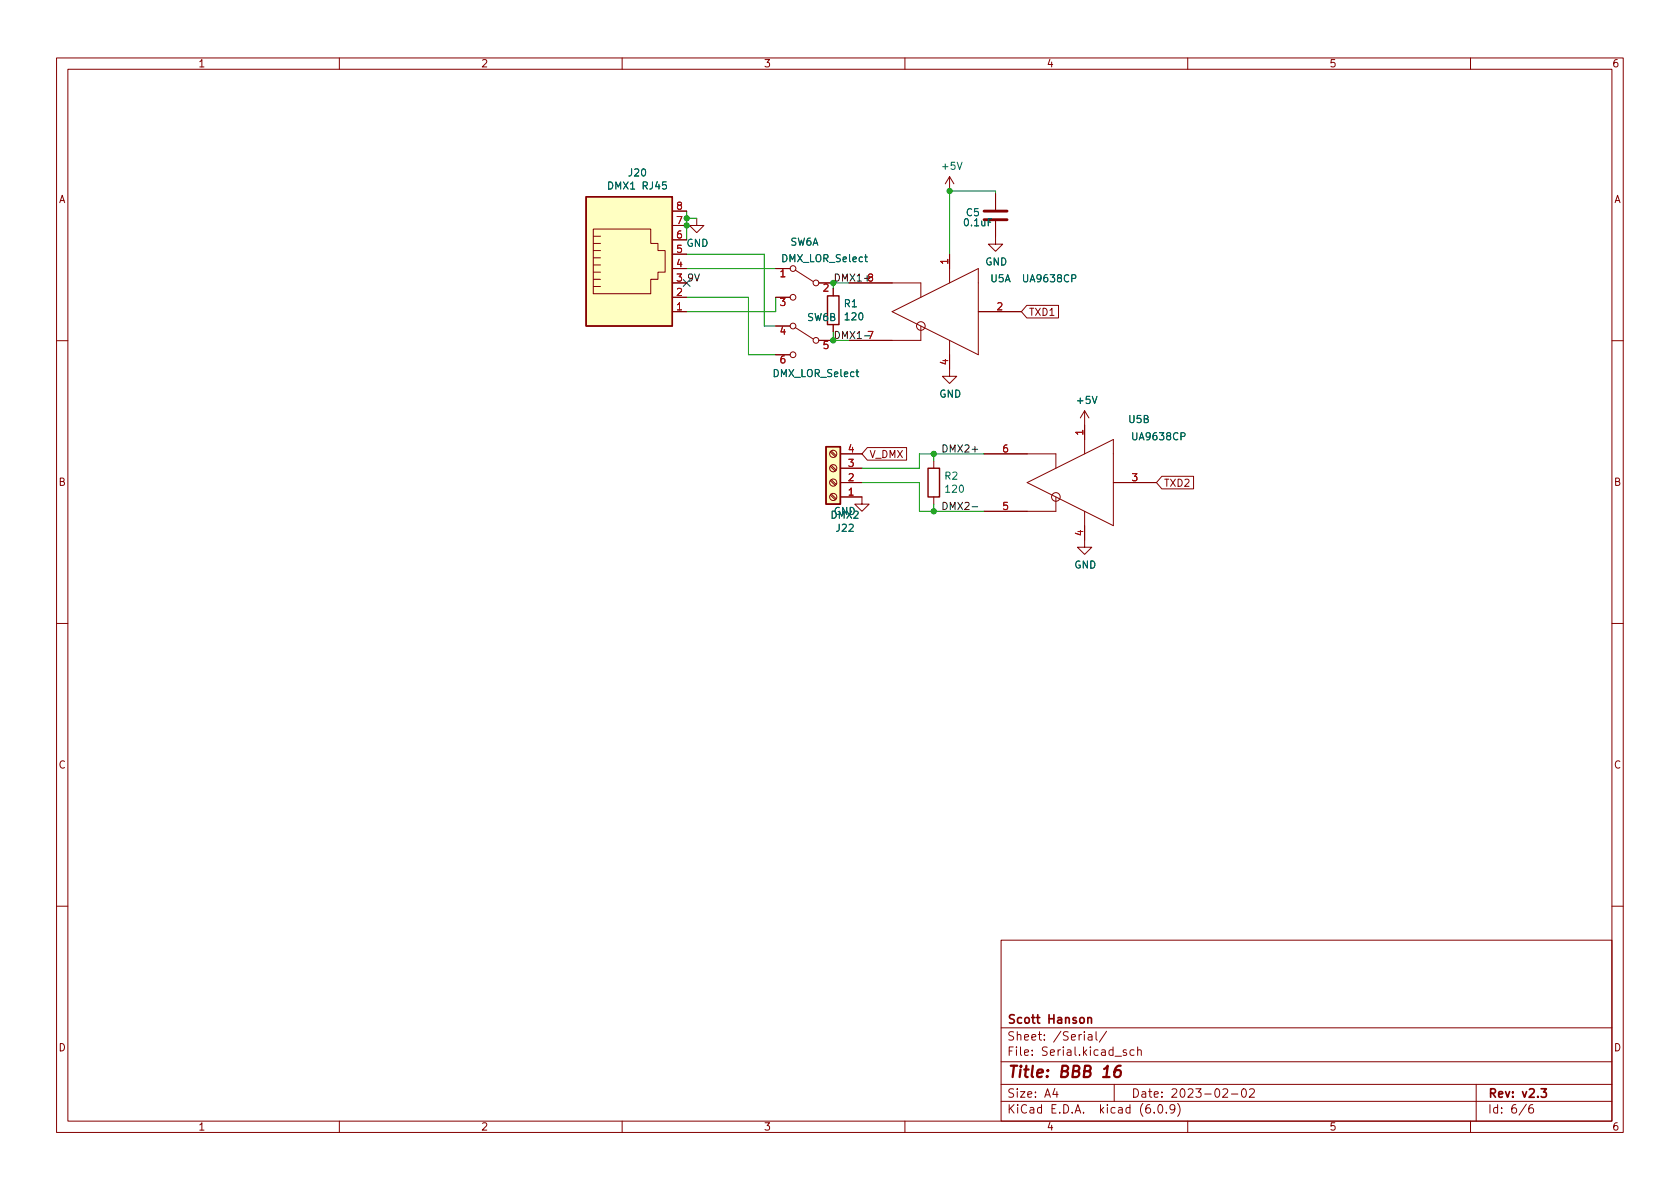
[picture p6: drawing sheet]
<svg xmlns="http://www.w3.org/2000/svg" width="297mm" height="210mm" viewBox="0 0 297 210" stroke-linecap="round" stroke-linejoin="round" font-family="sans-serif">
<g fill="none" stroke="#840000" stroke-width=".18">
<path d="M10 10.2h277v190.1h-277zM12 12.2h273v186.1h-273zM60 10.2v2M110 10.2v2M160 10.2v2M210 10.2v2M260 10.2v2M118.9 39.9h2.5M118.9 37.3h2.5M123.2 38.6v1.3h1.3l-1.3 1.2-1.3-1.2h1.3M167.9 31.2l-.8 1.3M167.9 31.2v2.6"/>
<path d="M167.9 31.2l.8 1.3M176 39.1v4.1h1.3l-1.3 1.2-1.2-1.2h1.2M176 34.3v2.8M104.9 50.7h1.3M104.9 49.4h1.3M104.9 48.1h1.3M104.9 46.9h1.3M104.9 45.6h1.3M104.9 44.3h1.3M104.9 40.5h10.2v2.5h1.2v1.3h1.3v3.8h-1.3v1.3h-1.2v2.5h-10.2zM104.9 43h1.3M104.9 41.8h1.3"/>
<path d="M118.9 47.5h2.5M118.9 50h2.5M118.9 52.6h2.5M118.9 55.1h2.5M118.9 45h2.5M118.9 42.4h2.5M137.2 47.5h2.5M137.2 52.6h2.5M137.2 57.7h2.5M140.6 47.7l3.2 2.1M140.6 57.9l3.2 2M144.8 50h2.5"/>
<path d="M147.3 51v1.3M147.3 57.4v1.3M150.1 50h12.7v2.6M157.7 55.1l15.3-7.6v15.2zM162.8 57.7v2.5h-12.7M167.9 45v5M173 55.1h7.6M181.5 54h5.7v2.2h-5.7l-.9-1.1zM10 60.2h2M137.2 62.7h2.5M144.8 60.2h2.5M146.8 79.9l.9 .9"/>
<path d="M147 79.8l.9 .8M153.4 79.1h6.9v2.3h-6.9l-1-1.1zM167.9 60.2v6.3h1.3l-1.3 1.3-1.3-1.3h1.3M191.8 72.6v7.7M191.8 72.6l-.8 1.3M191.8 72.6l.7 1.3M285 60.2h2M146.8 82.5l.9 .8M146.8 85l.9 .8M146.8 87.5l.9 .9M147 82.3l.9 .8M147 84.8l.9 .9"/>
<path d="M147 87.4l.9 .8M148.6 87.9h3.8v1.2h1.3l-1.3 1.3-1.3-1.3h1.3M148.6 85.3h3.8M148.6 82.8h3.8M148.6 80.3h3.8M165.1 81.5v1.3M165.1 87.9v1.2M174 80.3h12.7v2.5M181.6 85.3l15.2-7.6v15.3zM186.7 87.9v2.5h-12.7M191.8 90.4v6.4h1.2l-1.2 1.2-1.3-1.2h1.3M196.8 85.3h7.7"/>
<path d="M205.4 84.2h5.6v2.2h-5.6l-.9-1.1zM10 110.2h2M285 110.2h2M10 160.2h2M177 166.3h108v32h-108zM285 160.2h2M60 198.3v2M110 198.3v2M160 198.3v2M177 194.8h108M177 191.8h108M177 187.8h108"/>
<path d="M177 181.8h108M186.5 192.5l-.4 1h1M186.9 193v1M192.4 183h.6l.1 .9M193.1 183.3l-.5 .1a.29 .29 0 0 0-.2 .2 .29 .29 0 0 0 .2 .3h.5M193.8 182.4v1.3l.2 .2M195.6 182.4l-1.2 1.9M197 191.8v3M199.1 185.7l-.3-.1-.2 .2v.3l.5 .1v.4h-.5M200.5 185.7l-.4-.1-.3 .3v.4l.1 .3h.6M201.1 185.8l.3-.2 .3 .1 .1 .9M201.1 185.1v1.5"/>
<path d="M204.1 196.7v.1M204.9 195.4l.2-.1a.81 .81 0 0 1 .6 .7 .81 .81 0 0 1-.3 .8h-.2a.81 .81 0 0 1-.6-.6 .81 .81 0 0 1 .3-.8zM206.2 196.7v.1M207.7 196l-.3 .3h-.3l-.2-.3 .1-.6 .4-.1 .2 .2a.99 .99 0 0 1-.3 1.3h-.3M208.2 195.1a1.72 1.72 0 0 1 0 2.3M210 198.3v2M216.2 192.7l.6-.2 .2 .2 .1 .3-1 1h1M217.7 193.5h1.2M219.7 192.6l.2-.1a.81 .81 0 0 1 .5 .7 .81 .81 0 0 1-.3 .8h-.1a.81 .81 0 0 1-.6-.6 .81 .81 0 0 1 .3-.8zM220.9 192.7l.6-.2 .2 .2 .1 .3-.9 1h.9M260 198.3v2M261 191.8v6.5"/>
<path d="M269.9 195.3l-1.3 1.9M271 195.3a.6 .6 0 0 0-.7 .7v.5l.1 .3h.5l.2-.1 .1-.5-.2-.2-.4-.1-.3 .3"/>
<circle cx="140.2" cy="47.5" r=".51"/>
<circle cx="140.2" cy="57.7" r=".51"/>
<circle cx="140.2" cy="52.6" r=".51"/>
<circle cx="144.3" cy="50" r=".51"/>
<circle cx="162.8" cy="57.7" r=".76"/>
<circle cx="140.2" cy="62.7" r=".51"/>
<circle cx="144.3" cy="60.2" r=".51"/>
<circle cx="147.3" cy="82.8" r=".63"/>
<circle cx="147.3" cy="87.9" r=".63"/>
<circle cx="147.3" cy="80.3" r=".63"/>
<circle cx="147.3" cy="85.3" r=".63"/>
<circle cx="186.7" cy="87.9" r=".76"/>
</g>
<path d="M192.3 179.9v1M192.3 180.1l.3-.2 .3 .1 .1 .9M272.5 192.5h.9l-.5 .6 .4 .1v.7l-.2 .1h-.4l-.2-.1" fill="none" stroke="#840000" stroke-width=".3"/>
<path d="M198.1 188.5a.91 .91 0 0 0-1 .8l-.1 .8 .1 .3a.66 .66 0 0 0 1-.3l.1-.5-.2-.3a.66 .66 0 0 0-1 .3" fill="none" stroke="#840000" stroke-width=".4"/>
<g fill="#ffffc2" stroke="#ffffc2" stroke-width=".18">
<path d="M103.6 34.8h15.3v22.9h-15.3z"/>
<path d="M146 79h2.6v10.1h-2.6z"/>
</g>
<path d="M103.6 34.8h15.3v22.9h-15.3zM146.3 52.3h2v5.1h-2zM146 79h2.6v10.1h-2.6zM164.1 82.8h2v5.1h-2z" fill="none" stroke="#840000" stroke-width=".25"/>
<path d="M174 38.9h4.1M174 37.3h4.1" fill="none" stroke="#840000" stroke-width=".51"/>
<path d="M171.9 89.6h1" fill="none" stroke="#0f0f0f" stroke-width=".18"/>
<path d="M121.4 37.3v5.1M121.4 38.6h1.8M176 34.3v-.5h-8.1v11.2M121.4 45h13.7v12.7h2.1M121.4 47.5h15.8M121.4 52.6h10.9v10.1h4.9M137.2 52.6v2.5h-15.8M147.3 50v1M152.4 85.3h10.2v5.1h11.4M165.1 80.3v1.2M165.1 89.1v1.3M174 80.3h-11.4v2.5h-10.2" fill="none" stroke="#009600" stroke-width=".18"/>
<path d="M120.8 49.4l1.2 1.2M122 49.4l-1.2 1.2" fill="none" stroke="#000084" stroke-width=".18"/>
<g fill="#009600" stroke="#009600" stroke-width=".18">
<circle cx="121.4" cy="39.9" r=".46"/>
<circle cx="121.4" cy="38.6" r=".46"/>
<circle cx="147.3" cy="60.2" r=".46"/>
<circle cx="147.3" cy="50" r=".46"/>
<circle cx="165.1" cy="80.3" r=".46"/>
<circle cx="167.9" cy="33.8" r=".46"/>
<circle cx="165.1" cy="90.4" r=".46"/>
</g>
<text font-size="2.8" fill="#840000" x="178" y="190.6">Title: BBB 16</text>
<g font-size="2.1" fill="#840000">
<text x="178" y="184">Sheet: /Serial/</text>
<text x="178" y="181">Scott Hanson</text>
<text x="178" y="186.7">File: Serial.kicad_sch</text>
<text x="178" y="196.9">KiCad E.D.A. kicad (6.0.9)</text>
<text x="178" y="194.1">Size: A4</text>
<text x="200" y="194.1">Date: 2023-02-02</text>
<text x="263" y="194.1">Rev: v2.3</text>
<text x="263" y="196.9">Id: 6/6</text>
</g>
<g font-size="1.8" fill="#840000">
<text x="35" y="11.9">1</text>
<text x="85" y="11.9">2</text>
<text x="135" y="11.9">3</text>
<text x="185" y="11.9">4</text>
<text x="235" y="11.9">5</text>
<text x="285" y="11.9">6</text>
<text x="10.3" y="35.9">A</text>
<text x="285.3" y="35.9">A</text>
<text x="181.9" y="55.8">TXD1</text>
<text x="153.7" y="81">V_DMX</text>
<text x="10.3" y="85.9">B</text>
<text x="205.7" y="86.1">TXD2</text>
<text x="285.3" y="85.9">B</text>
<text x="10.3" y="135.9">C</text>
<text x="285.3" y="135.9">C</text>
<text x="10.3" y="185.9">D</text>
<text x="285.3" y="185.9">D</text>
<text x="35" y="199.9">1</text>
<text x="85" y="199.9">2</text>
<text x="135" y="199.9">3</text>
<text x="185" y="199.9">4</text>
<text x="235" y="199.9">5</text>
<text x="285" y="199.9">6</text>
</g>
<g font-size="1.8" fill="#006464">
<text x="107.9" y="33.5">DMX1 RJ45</text>
<text x="111.2" y="31.2">J20</text>
<text x="166.7" y="30">+5V</text>
<text x="170.6" y="40">0.1uF</text>
<text x="170.9" y="38.2">C5</text>
<text x="121.4" y="43.6">GND</text>
<text x="138.4" y="46.3">DMX_LOR_Select</text>
<text x="139.7" y="43.4">SW6A</text>
<text x="174.2" y="46.9">GND</text>
<text x="175.1" y="49.9">U5A</text>
<text x="181.1" y="49.9">UA9638CP</text>
<text x="142.7" y="56.8">SW6B</text>
<text x="149.3" y="54.3">R1</text>
<text x="149.5" y="56.6">120</text>
<text x="136.9" y="66.7">DMX_LOR_Select</text>
<text x="166.1" y="70.3">GND</text>
<text x="190.6" y="71.4">+5V</text>
<text x="199.6" y="74.8">U5B</text>
<text x="200.4" y="77.8">UA9638CP</text>
<text x="167.1" y="84.8">R2</text>
<text x="167.3" y="87.1">120</text>
<text x="147.4" y="91.1">GND</text>
<text x="147.9" y="94">J22</text>
<text x="189.9" y="100.5">GND</text>
</g>
<g font-size="1.8" fill="#a90000">
<text x="119.7" y="39.6">7</text>
<text x="119.7" y="37.1">8</text>
<text x="119.7" y="47.2">4</text>
<text x="119.7" y="44.7">5</text>
<text x="119.7" y="42.2">6</text>
<text x="167.6" y="46.7" transform="rotate(-90 167.6 46.7)">1</text>
<text x="119.7" y="52.3">2</text>
<text x="119.7" y="49.8">3</text>
<text x="137.9" y="49">1</text>
<text x="145.6" y="51.6">2</text>
<text x="153.4" y="49.8">8</text>
<text x="119.7" y="54.9">1</text>
<text x="137.9" y="54.1">3</text>
<text x="137.9" y="59.2">4</text>
<text x="153.4" y="59.9">7</text>
<text x="176.3" y="54.9">2</text>
<text x="137.9" y="64.3">6</text>
<text x="145.6" y="61.7">5</text>
<text x="167.6" y="64.5" transform="rotate(-90 167.6 64.5)">4</text>
<text x="191.5" y="76.9" transform="rotate(-90 191.5 76.9)">1</text>
<text x="150" y="82.5">3</text>
<text x="150" y="80">4</text>
<text x="177.3" y="80">6</text>
<text x="150" y="87.6">1</text>
<text x="150" y="85.1">2</text>
<text x="200.2" y="85.1">3</text>
<text x="177.3" y="90.2">5</text>
<text x="191.5" y="94.7" transform="rotate(-90 191.5 94.7)">4</text>
</g>
<g font-size="1.8" fill="#0f0f0f">
<text x="121.4" y="49.8">9V</text>
<text x="166.4" y="80">DMX2+</text>
<text x="166.4" y="90.2">DMX2-</text>
</g>
<g font-size="1.8" fill="#009600">
<text x="147.3" y="49.8">DMX1+8</text>
<text x="147.3" y="59.9">DMX1- 7</text>
</g>
</svg>
